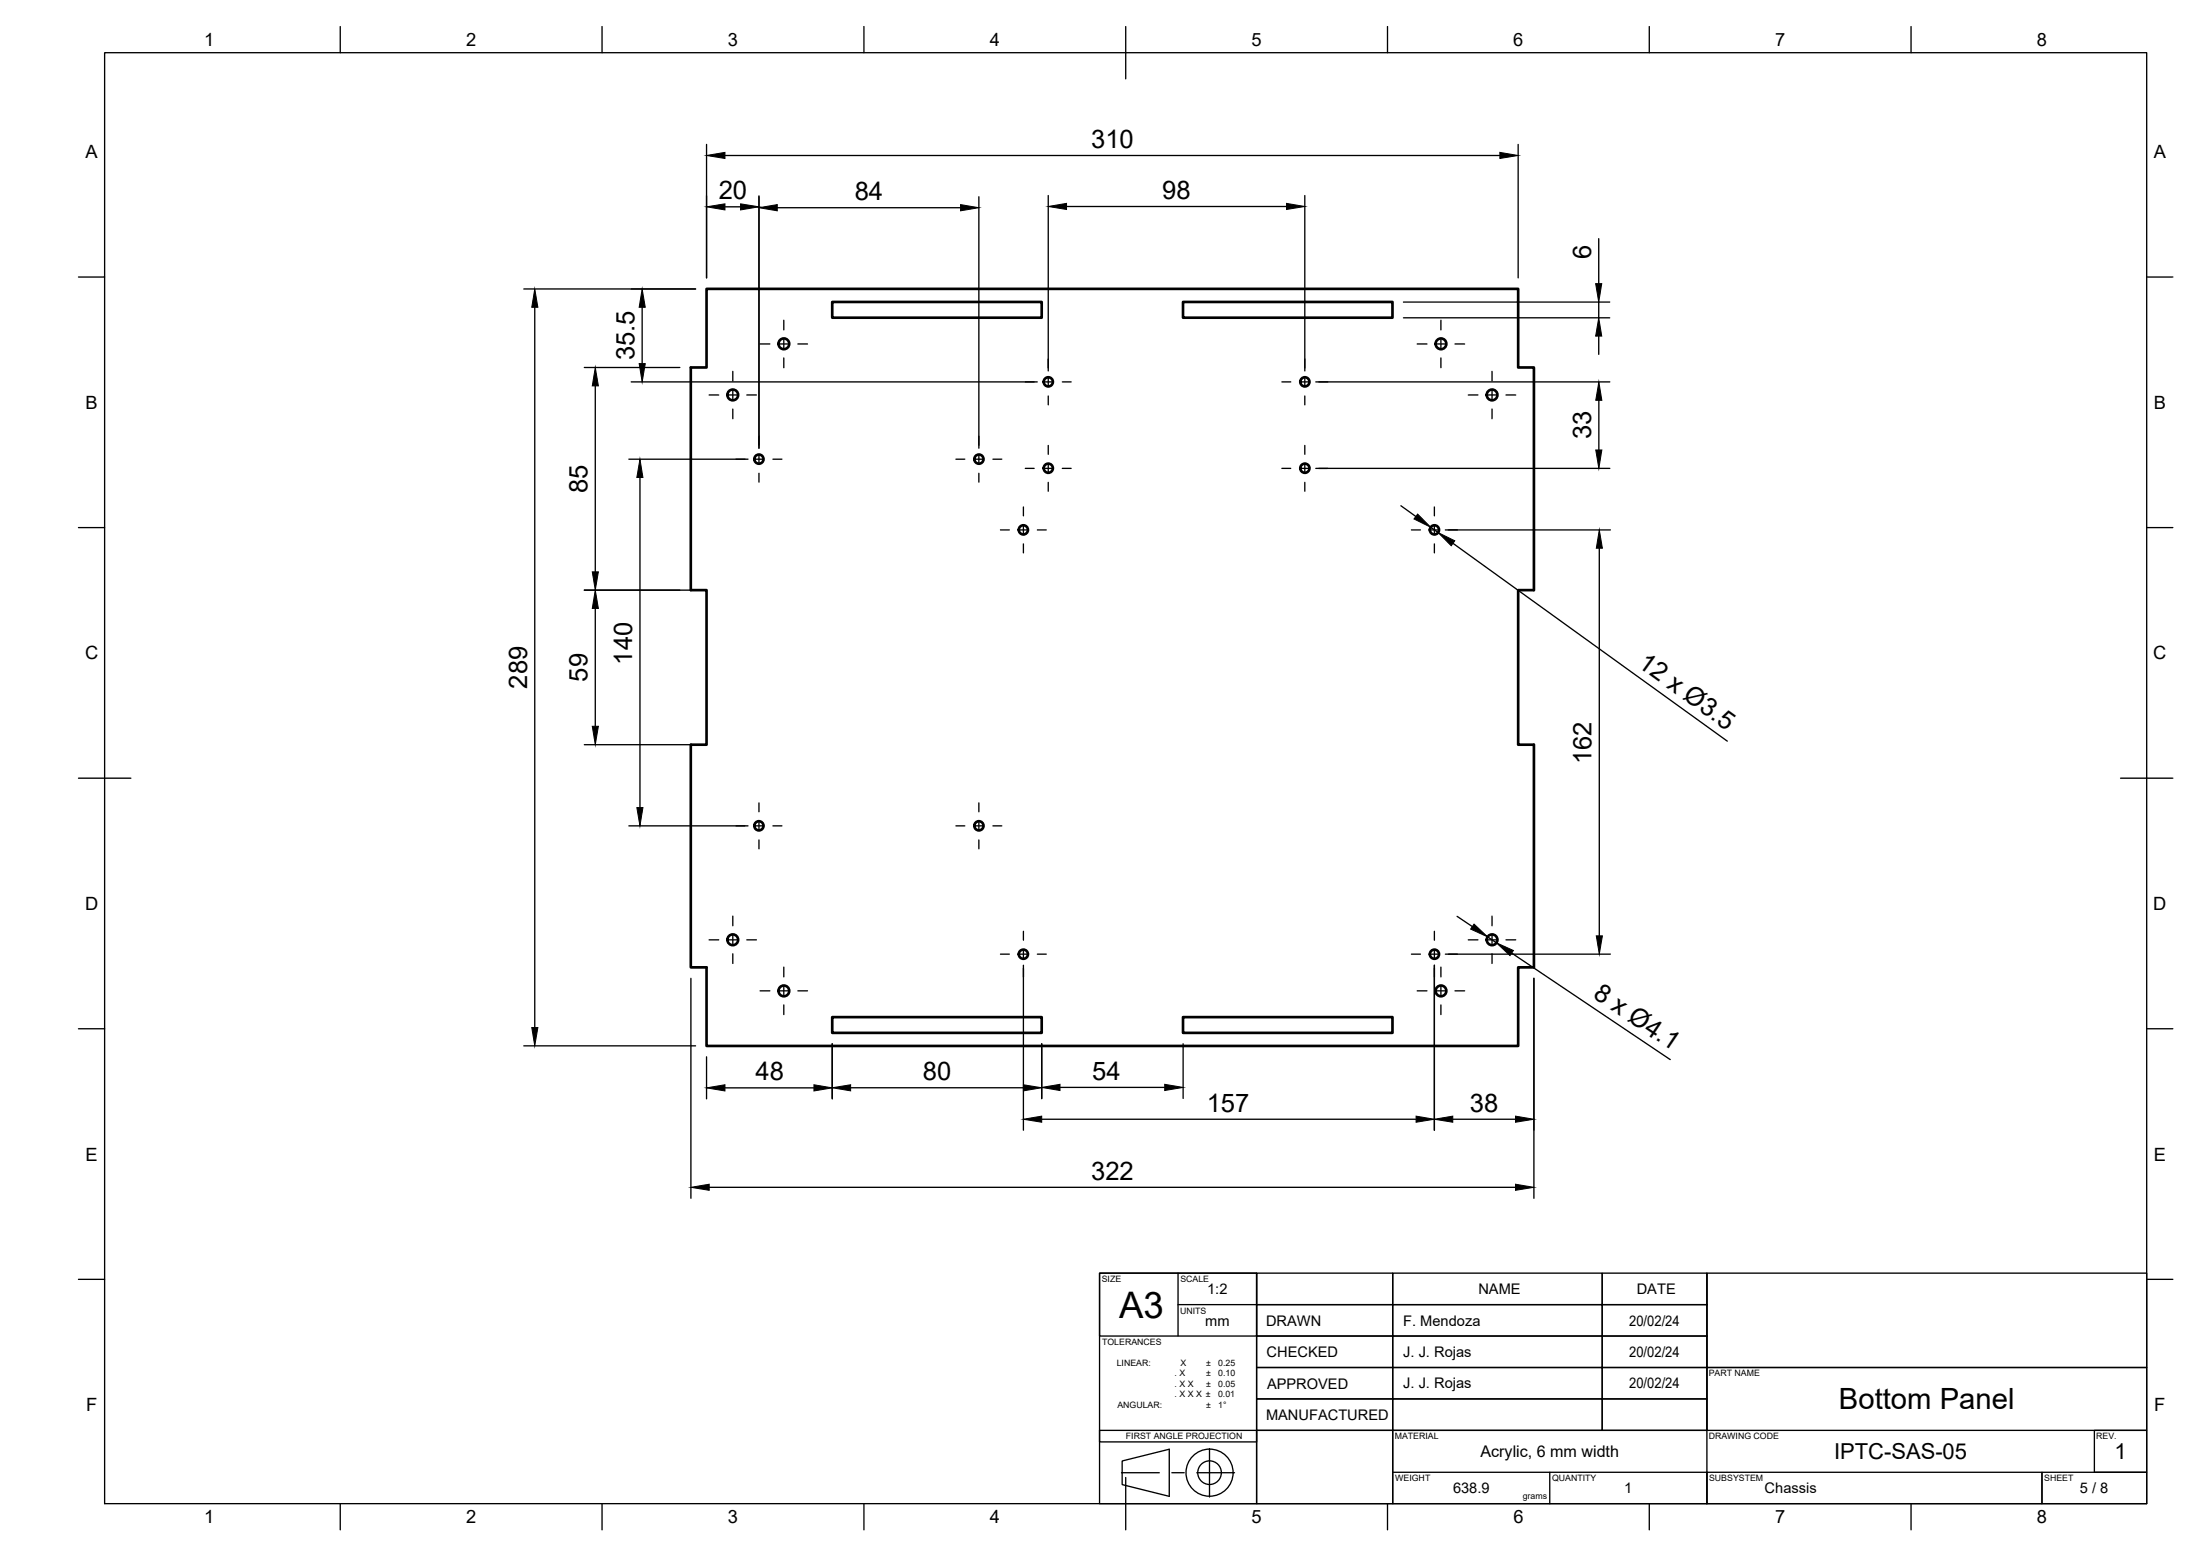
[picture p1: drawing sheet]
<svg xmlns="http://www.w3.org/2000/svg" width="420mm" height="297mm" viewBox="0 0 420 297" stroke-linecap="round" stroke-linejoin="round" font-family="sans-serif">
<g fill="none" stroke="#000" stroke-width=".51">
<path d="M134.9 55.1h155v15.1h3v42.5h-3v29.5h3v42.5h-3v15h-155v-15h-3v-42.5h3v-29.5h-3v-42.5h3zM158.9 57.6h40v3h-40zM225.9 57.6h40v3h-40zM158.9 194.2h40v3h-40zM225.9 194.2h40v3h-40z"/>
<circle cx="139.9" cy="75.4" r="1.03"/>
<circle cx="149.7" cy="65.6" r="1.03"/>
<circle cx="200.2" cy="72.9" r=".88"/>
<circle cx="249.2" cy="72.9" r=".88"/>
<circle cx="275.2" cy="65.6" r="1.03"/>
<circle cx="285" cy="75.4" r="1.03"/>
<circle cx="144.9" cy="87.6" r=".88"/>
<circle cx="187" cy="87.6" r=".88"/>
<circle cx="200.2" cy="89.4" r=".88"/>
<circle cx="249.2" cy="89.4" r=".88"/>
<circle cx="195.4" cy="101.2" r=".88"/>
<circle cx="273.9" cy="101.2" r=".88"/>
<circle cx="144.9" cy="157.6" r=".88"/>
<circle cx="187" cy="157.6" r=".88"/>
<circle cx="139.9" cy="179.4" r="1.03"/>
<circle cx="285" cy="179.4" r="1.03"/>
<circle cx="149.7" cy="189.2" r="1.03"/>
<circle cx="195.4" cy="182.2" r=".88"/>
<circle cx="273.9" cy="182.2" r=".88"/>
<circle cx="275.2" cy="189.2" r="1.03"/>
</g>
<g fill="none" stroke="#000" stroke-width=".25">
<path d="M20 10.1h390v276.9h-390zM65 5.1v5M115 5.1v5M165 5.1v5M215 5.1v10M265 5.1v5M315 5.1v5M365 5.1v5M134.9 27.6v25.5M138.5 39.5h2.9M138.5 29.7h147.9M144.9 37.4v48.2"/>
<path d="M148.4 39.7h35.1M186.9 37.6v48M200.2 37.3v33.5M203.7 39.4h42M249.2 37.3v33.5M289.9 27.6v25.5M15 52.9h5M100 55.2h32.8M102.1 58.7v137.5M122.6 58.7v10.7M268 57.7h39.4M305.3 45.6v8.6"/>
<path d="M305.3 57.7v3M410 52.9h5M111.6 70.2h18.2M113.7 73.7v35.5M120.5 72.9h77.6M135.4 75.4h1.9M139 75.4h1.8M140 70.9v1.8M140 74.5v1.8M140 78.1v1.8M142.6 75.4h1.9M145.2 65.7h1.8"/>
<path d="M148.8 65.7h1.8M149.7 61.1v1.9M149.7 64.8v1.8M149.7 68.3v1.9M152.4 65.7h1.8M199.3 72.9h1.8M200.2 72v1.8M200.2 75.6v1.7M202.9 72.9h1.7M244.8 72.9h1.7M248.3 72.9h1.8M249.2 72v1.8"/>
<path d="M249.2 75.6v1.7M251.3 72.9h56.1M268 60.7h39.4M270.7 65.7h1.8M274.3 65.7h1.8M275.2 61.1v1.9M275.2 64.8v1.8M275.2 68.3v1.9M277.9 65.7h1.8M280.4 75.4h1.9M284.1 75.4h1.7M284.9 70.9v1.8"/>
<path d="M284.9 74.5v1.8M284.9 78.1v1.8M287.6 75.4h1.9M305.3 64.2v3.5M305.4 76.4v9.5M120.1 87.7h22.8M122.2 91.2v63M144.1 87.7h1.7M144.9 86.8v1.7M144.9 90.3v1.7M147.6 87.7h1.7M182.6 87.7h1.7"/>
<path d="M186.1 87.7h1.7M186.9 86.8v1.7M186.9 90.3v1.7M189.6 87.7h1.7M195.5 96.8v1.7M195.8 89.4h1.7M199.3 89.4h1.8M200.2 85v1.7M200.2 88.5v1.8M200.2 92.1v1.7M202.9 89.4h1.7M244.8 89.4h1.7"/>
<path d="M248.3 89.4h1.8M249.2 85v1.7M249.2 88.5v1.8M249.2 92.1v1.7M251.3 89.4h56.1M267.5 96.5l2.9 2.1M273.9 96.8v1.7M15 100.7h5M111.6 112.7h21.2M113.7 116.1v22.5M191.1 101.2h1.7M194.5 101.2h1.8"/>
<path d="M195.5 100.3v1.8M195.5 103.8v1.7M198.1 101.2h1.7M269.6 101.2h1.7M273 101.2h1.8M273.2 100.7l1.5 1M273.9 100.3v1.8M273.9 103.8v1.7M276 101.2h31.6M277.5 103.7l52.4 37.8M305.4 104.7v74M410 100.7h5"/>
<path d="M15 148.6h10M111.6 142.2h21.2M120.1 157.7h22.8M144.1 157.7h1.7M144.9 153.3v1.7M144.9 156.8v1.7M147.6 157.7h1.7M182.6 157.7h1.7M186.1 157.7h1.7M186.9 153.3v1.7M186.9 156.8v1.7M189.6 157.7h1.7"/>
<path d="M405 148.6h10M135.4 179.4h1.9M139 179.4h1.8M140 174.9v1.8M140 178.5v1.8M142.6 179.4h1.9M144.9 160.3v1.7M186.9 160.3v1.7M195.5 177.8v1.7M273.9 177.8v1.7M278.3 174.9l2.9 2M280.4 179.4h1.9"/>
<path d="M284.1 179.4h1.7M284.1 178.8l1.7 1.2M284.9 174.9v1.8M284.9 178.5v1.8M287.6 179.4h1.9M15 196.4h5M100 199.7h32.8M132 186.8v42M140 182.1v1.8M145.2 189.2h1.8M148.8 189.2h1.8M149.7 184.6v1.9"/>
<path d="M149.7 188.3v1.7M149.7 191.8v1.9M152.4 189.2h1.8M158.9 199.2v10.6M191.1 182.1h1.7M194.5 182.1h1.8M195.5 181.3v1.8M195.5 184.3v31.5M198.1 182.1h1.7M198.9 199.2v10.5M226 199.2v10.5M269.6 182.1h1.7"/>
<path d="M270.7 189.2h1.8M273 182.1h1.8M273.9 181.3v1.8M273.9 184.3v31.5M274.3 189.2h1.8M275.2 184.6v1.9M275.2 188.3v1.7M275.2 191.8v1.9M276 182.1h31.6M277.9 189.2h1.8M284.9 182.1v1.8M288.7 181.9l30.3 20.4"/>
<path d="M292.9 186.8v42M410 196.4h5M134.9 201.7v8.1M138.5 207.7h16.9M162.5 207.7h33M198.9 213.7h71.5M202.4 207.6h20M277.5 213.7h11.9M135.4 226.7h154M15 244.2h5M210 243h30v44h-30zM210 243h30v12h-30z"/>
<path d="M225 243v12M225 249.1h15M240 255h26v6.1h-26zM240 249.1h26v5.9h-26zM240 243h26v6.1h-26zM266 243h40v6.1h20v5.9h-20v-5.9h-40zM266 249.1h40v5.9h20v6.1h-20v-6.1h-40zM266 255h40v6.1h20v5.9h-20v-5.9h-40zM306 243h20v6.1h-20zM326 243v30.1M326 243h84v18.1h-84zM410 244.2h5"/>
<path d="M210 273.1h30v2.2h-30zM214.3 278.9l9-2.2v9l-9-2.3zM231 276.5v9.3M240 267h26v6.1h-26zM240 261.1h26v5.9h-26zM240 273.1h26v13.9h-26zM266 261.1h40v5.9h-40zM266 267h40v6.1h-40zM266 273.1h60v13.9h-60zM306 267h20v6.1h-20zM326 261.1h84v12h-84zM400 273.1h10v8h-10z"/>
<path d="M65 287v5M115 287v5M165 287v5M214.2 281.1h7.2M215 282.1v9.9M223.8 281.1h2.4M228.6 281.1h7.2M265 287v5M266 281.1h60M296 281.1v5.9M315 287v5M326 281.1h64v5.9h-64z"/>
<path d="M365 287v5M390 281.1h20v5.9h-20z"/>
<circle cx="231" cy="281.1" r="4.5"/>
<circle cx="231" cy="281.1" r="2.25"/>
</g>
<g fill="#000">
<path d="M134.9 29.7l3.6-.6v1.2zM134.9 39.5l3.6-.6v1.2zM141.4 38.9l3.5 .6-3.5 .6zM144.9 39.7l3.5-.6v1.1zM183.5 39.1l3.4 .6-3.4 .5zM200.2 39.4l3.5-.6v1.2zM245.7 38.8l3.5 .6-3.5 .6zM286.4 29.1l3.5 .6-3.5 .6zM102.1 55.2l.6 3.5h-1.1zM122.6 55.2l.6 3.5h-1.1zM304.7 54.2h1.2l-.6 3.5zM113.7 70.2l.6 3.5h-1.2z"/>
<path d="M122.1 69.4h1.1l-.6 3.5zM305.3 60.7l.6 3.5h-1.2zM305.4 72.9l.5 3.5h-1.1zM122.2 87.7l.6 3.5h-1.2zM270.7 98.1l2.5 2.6-3.2-1.6zM304.8 85.9h1.1l-.5 3.5zM113.7 112.7l.6 3.4h-1.2zM113.1 109.2h1.2l-.6 3.5zM274.7 101.7l3.1 1.5-.6 1zM305.4 101.2l.6 3.5h-1.1zM113.1 138.6h1.2l-.6 3.6zM121.6 154.2h1.2l-.6 3.5z"/>
<path d="M281.5 176.4l2.6 2.4-3.2-1.4zM304.9 178.7h1.1l-.6 3.4zM101.6 196.2h1.1l-.6 3.5zM285.8 180l3.2 1.4-.6 1zM134.9 207.7l3.6-.6v1.2zM155.4 207.1l3.5 .6-3.5 .6zM158.9 207.7l3.6-.6v1.1zM195.5 207.1l3.4 .6-3.4 .5zM195.5 213.7l3.4-.6v1.1zM198.9 207.6l3.5-.6v1.2zM222.4 207l3.6 .6-3.6 .6zM270.4 213.1l3.5 .6-3.5 .5z"/>
<path d="M273.9 213.7l3.6-.6v1.1zM289.4 213.1l3.5 .6-3.5 .5zM132 226.7l3.4-.6v1.1zM289.4 226.1l3.5 .6-3.5 .5z"/>
</g>
<g fill="none" stroke="#000" stroke-width=".19">
<path d="M134.9 29.7l3.6-.6v1.2zM134.9 39.5l3.6-.6v1.2zM141.4 38.9l3.5 .6-3.5 .6zM144.9 39.7l3.5-.6v1.1zM183.5 39.1l3.4 .6-3.4 .5zM200.2 39.4l3.5-.6v1.2zM245.7 38.8l3.5 .6-3.5 .6zM286.4 29.1l3.5 .6-3.5 .6zM102.1 55.2l.6 3.5h-1.1zM122.6 55.2l.6 3.5h-1.1zM304.7 54.2h1.2l-.6 3.5zM113.7 70.2l.6 3.5h-1.2z"/>
<path d="M122.1 69.4h1.1l-.6 3.5zM305.3 60.7l.6 3.5h-1.2zM305.4 72.9l.5 3.5h-1.1zM122.2 87.7l.6 3.5h-1.2zM270.7 98.1l2.5 2.6-3.2-1.6zM304.8 85.9h1.1l-.5 3.5zM113.1 109.2h1.2l-.6 3.5zM113.7 112.7l.6 3.4h-1.2zM274.7 101.7l3.1 1.5-.6 1zM305.4 101.2l.6 3.5h-1.1zM113.1 138.6h1.2l-.6 3.6zM121.6 154.2h1.2l-.6 3.5z"/>
<path d="M281.5 176.4l2.6 2.4-3.2-1.4zM285.8 180l3.2 1.4-.6 1zM304.9 178.7h1.1l-.6 3.4zM101.6 196.2h1.1l-.6 3.5zM134.9 207.7l3.6-.6v1.2zM155.4 207.1l3.5 .6-3.5 .6zM158.9 207.7l3.6-.6v1.1zM195.5 213.7l3.4-.6v1.1zM195.5 207.1l3.4 .6-3.4 .5zM198.9 207.6l3.5-.6v1.2zM222.4 207l3.6 .6-3.6 .6zM270.4 213.1l3.5 .6-3.5 .5z"/>
<path d="M273.9 213.7l3.6-.6v1.1zM289.4 213.1l3.5 .6-3.5 .5zM132 226.7l3.4-.6v1.1zM289.4 226.1l3.5 .6-3.5 .5z"/>
</g>
<path d="M344.1 243.6h17.1v17h-17.1zM374.9 243.7h13.6v16.8h-13.6z" fill="none" stroke="#fff" stroke-width=".25"/>
<text font-size="7" x="213.7" y="251.7">A3</text>
<text font-size="5.6" x="351.2" y="269.1">Bottom Panel</text>
<g font-size="4.9">
<text x="208.4" y="28.2">310</text>
<text x="137.3" y="38">20</text>
<text x="163.2" y="38.2">84</text>
<text x="222" y="38">98</text>
<text x="303.9" y="49.5" transform="rotate(-90 303.9 49.5)">6</text>
<text x="121.2" y="68.8" transform="rotate(-90 121.2 68.8)">35.5</text>
<text x="303.9" y="83.9" transform="rotate(-90 303.9 83.9)">33</text>
<text x="112.2" y="94.1" transform="rotate(-90 112.2 94.1)">85</text>
<text x="100.7" y="131.5" transform="rotate(-90 100.7 131.5)">289</text>
<text x="112.2" y="130.1" transform="rotate(-90 112.2 130.1)">59</text>
<text x="120.8" y="126.9" transform="rotate(-90 120.8 126.9)">140</text>
<text x="312.6" y="127.1" transform="rotate(36 312.6 127.1)">12 x Ø3.5</text>
<text x="304" y="145.9" transform="rotate(-90 304 145.9)">162</text>
<text x="304.1" y="190.4" transform="rotate(34 304.1 190.4)">8 x Ø4.1</text>
<text x="144.3" y="206.2">48</text>
<text x="176.2" y="206.2">80</text>
<text x="208.6" y="206.1">54</text>
<text x="230.5" y="212.2">157</text>
<text x="280.7" y="212.2">38</text>
<text x="208.4" y="225.2">322</text>
</g>
<g font-size="4.2">
<text x="350.3" y="278.6">IPTC-SAS-05</text>
<text x="403.8" y="278.6">1</text>
</g>
<g font-size="3.5">
<text x="39" y="8.8">1</text>
<text x="89" y="8.8">2</text>
<text x="139" y="8.8">3</text>
<text x="189" y="8.8">4</text>
<text x="239" y="8.8">5</text>
<text x="289" y="8.8">6</text>
<text x="339" y="8.8">7</text>
<text x="389" y="8.8">8</text>
<text x="16.3" y="30.2">A</text>
<text x="411.3" y="30.2">A</text>
<text x="16.3" y="78">B</text>
<text x="411.3" y="78">B</text>
<text x="16.3" y="125.9">C</text>
<text x="411.2" y="125.9">C</text>
<text x="16.3" y="173.7">D</text>
<text x="411.2" y="173.7">D</text>
<text x="16.3" y="221.6">E</text>
<text x="411.3" y="221.5">E</text>
<text x="16.4" y="269.4">F</text>
<text x="411.4" y="269.4">F</text>
<text x="39" y="290.8">1</text>
<text x="89" y="290.8">2</text>
<text x="139" y="290.8">3</text>
<text x="189" y="290.8">4</text>
<text x="239" y="290.8">5</text>
<text x="289" y="290.8">6</text>
<text x="339" y="290.8">7</text>
<text x="389" y="290.8">8</text>
</g>
<text font-size="3.1" x="282.7" y="278.2">Acrylic, 6 mm width</text>
<g font-size="2.8">
<text x="230.5" y="247">1:2</text>
<text x="282.3" y="247">NAME</text>
<text x="312.6" y="247">DATE</text>
<text x="230.2" y="253.1">mm</text>
<text x="241.8" y="253.1">DRAWN</text>
<text x="268" y="253.1">F. Mendoza</text>
<text x="311.1" y="253.1">20/02/24</text>
<text x="241.9" y="259.1">CHECKED</text>
<text x="268" y="259">J. J. Rojas</text>
<text x="311.1" y="259">20/02/24</text>
<text x="242" y="265.1">APPROVED</text>
<text x="268" y="265.1">J. J. Rojas</text>
<text x="311.1" y="265.1">20/02/24</text>
<text x="241.8" y="271.1">MANUFACTURED</text>
<text x="277.5" y="285.1">638.9</text>
<text x="310.2" y="285.1">1</text>
<text x="337" y="285.1">Chassis</text>
<text x="397.2" y="285.1">5 / 8</text>
</g>
<g font-size="1.7">
<text x="210.4" y="244.8">SIZE</text>
<text x="225.4" y="244.8">SCALE</text>
<text x="225.4" y="250.8">UNITS</text>
<text x="210.5" y="256.8">TOLERANCES</text>
<text x="213.3" y="260.7">LINEAR:</text>
<text x="224.3" y="262.7">. X</text>
<text x="225.5" y="260.7">X</text>
<text x="230.3" y="260.7">±</text>
<text x="230.4" y="262.7">±</text>
<text x="232.6" y="260.7">0.25</text>
<text x="232.7" y="262.7">0.10</text>
<text x="326.3" y="262.7">PART NAME</text>
<text x="213.4" y="268.7">ANGULAR:</text>
<text x="224.3" y="264.7">. X X</text>
<text x="224.3" y="266.7">. X X X ±</text>
<text x="230.3" y="268.7">±</text>
<text x="230.4" y="264.8">±</text>
<text x="232.6" y="266.7">0.01</text>
<text x="232.6" y="268.7">1°</text>
<text x="232.7" y="264.8">0.05</text>
<text x="215" y="274.8">FIRST ANGLE PROJECTION</text>
<text x="266.4" y="274.8">MATERIAL</text>
<text x="326.3" y="274.8">DRAWING CODE</text>
<text x="400.3" y="274.8">REV.</text>
<text x="266.5" y="282.8">WEIGHT</text>
<text x="290.8" y="286.2">grams</text>
<text x="296.4" y="282.8">QUANTITY</text>
<text x="326.4" y="282.8">SUBSYSTEM</text>
<text x="390.4" y="282.8">SHEET</text>
</g>
</svg>
